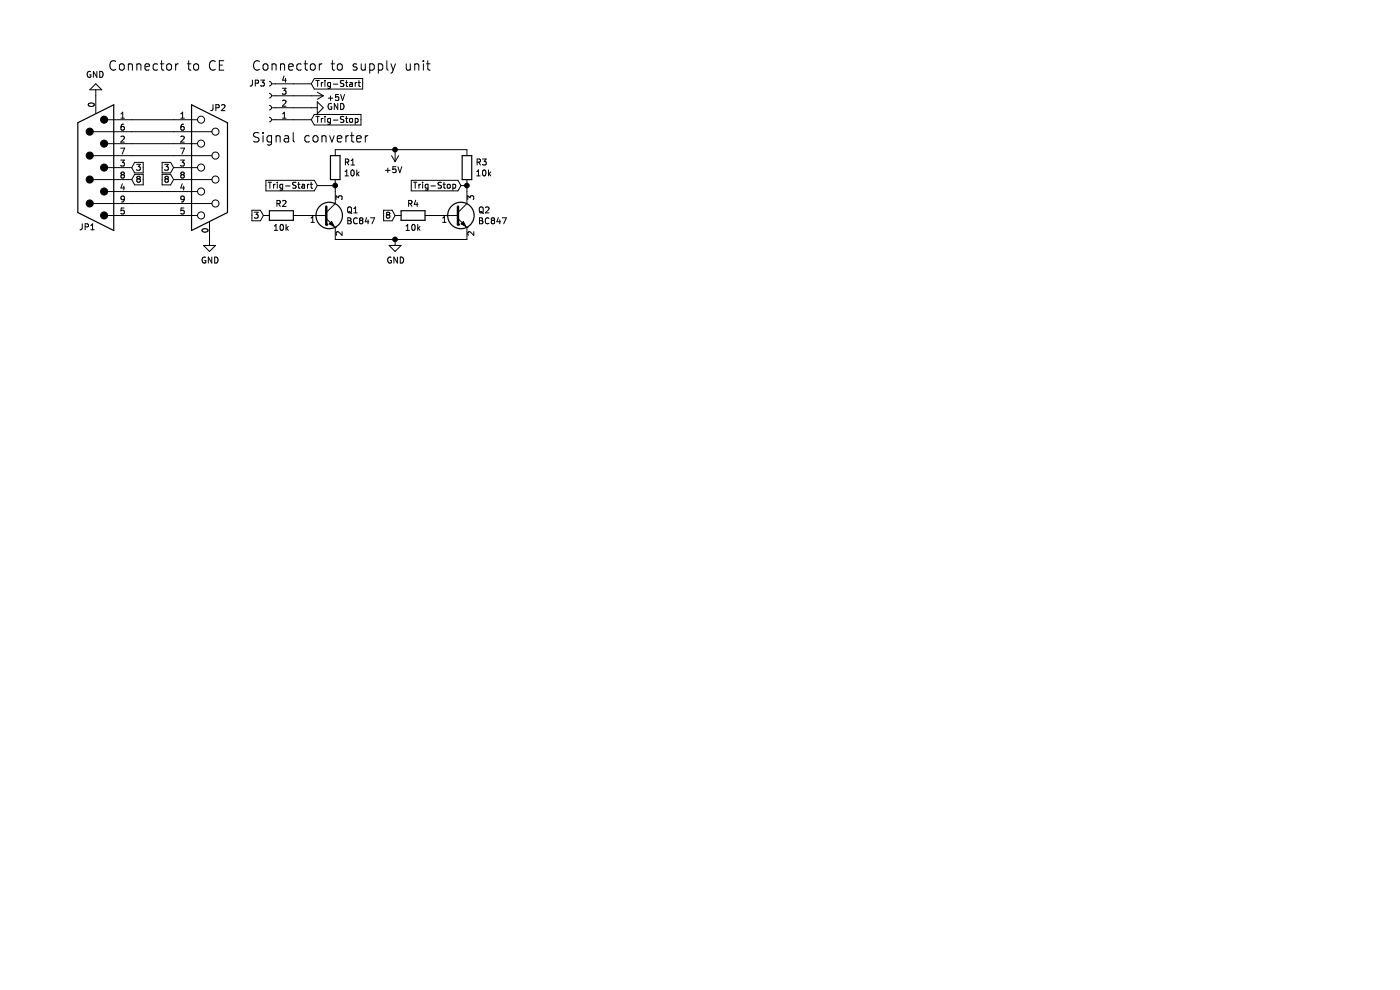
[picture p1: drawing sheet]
EESchema Schematic File Version 4
LIBS:Trigger-cache
EELAYER 29 0
EELAYER END
$Descr A4 11693 8268
encoding utf-8
Sheet 1 1
Title ""
Date ""
Rev ""
Comp ""
Comment1 ""
Comment2 ""
Comment3 ""
Comment4 ""
$EndDescr
$Comp
L Transistor_BJT:BC847 Q2
U 1 1
P 3800 1800
F 0 "Q2" H 3991 1846 50  0000 L CNN
F 1 "BC847" H 3991 1755 50  0000 L CNN
F 2 "Package_TO_SOT_SMD:SOT-23" H 4000 1725 50  0001 L CIN
F 3 "http://www.infineon.com/dgdl/Infineon-BC847SERIES_BC848SERIES_BC849SERIES_BC850SERIES-DS-v01_01-en.pdf?fileId=db3a304314dca389011541d4630a1657" H 3800 1800 50  0001 L CNN
	1    3800 1800
	1    0    0    -1  
$EndComp
$Comp
L Device:R R3
U 1 1
P 3900 1400
F 0 "R3" H 3970 1446 50  0000 L CNN
F 1 "10k" H 3970 1355 50  0000 L CNN
F 2 "" V 3830 1400 50  0001 C CNN
F 3 "~" H 3900 1400 50  0001 C CNN
	1    3900 1400
	1    0    0    -1  
$EndComp
Wire Wire Line
	2800 1600 2800 1550
$Comp
L Device:R R4
U 1 1
P 3450 1800
F 0 "R4" V 3350 1800 50  0000 C CNN
F 1 "10k" V 3550 1800 50  0000 C CNN
F 2 "" V 3380 1800 50  0001 C CNN
F 3 "~" H 3450 1800 50  0001 C CNN
	1    3450 1800
	0    1    1    0   
$EndComp
$Comp
L power:+5V #PWR?
U 1 1
P 3300 1250
F 0 "#PWR?" H 3300 1100 50  0001 C CNN
F 1 "+5V" H 3315 1423 50  0000 C CNN
F 2 "" H 3300 1250 50  0001 C CNN
F 3 "" H 3300 1250 50  0001 C CNN
	1    3300 1250
	-1   0    0    1   
$EndComp
Text GLabel 3300 1800 0    50   Input ~ 0
8
$Comp
L power:GND #PWR?
U 1 1
P 3300 2000
F 0 "#PWR?" H 3300 1750 50  0001 C CNN
F 1 "GND" H 3305 1827 50  0000 C CNN
F 2 "" H 3300 2000 50  0001 C CNN
F 3 "" H 3300 2000 50  0001 C CNN
	1    3300 2000
	1    0    0    -1  
$EndComp
$Comp
L Connector:Conn_01x04_Female JP3
U 1 1
P 2250 900
F 0 "JP3" H 2350 700 50  0000 C CNN
F 1 "Conn_01x04_Female" H 2142 566 50  0001 C CNN
F 2 "" H 2250 900 50  0001 C CNN
F 3 "~" H 2250 900 50  0001 C CNN
	1    2250 900 
	-1   0    0    1   
$EndComp
Text GLabel 3850 1550 0    50   Input ~ 0
Trig-Stop
Text GLabel 2650 1550 0    50   Input ~ 0
Trig-Start
Text GLabel 2600 1000 2    50   Input ~ 0
Trig-Stop
Wire Wire Line
	2600 1000 2450 1000
Text GLabel 2600 700  2    50   Input ~ 0
Trig-Start
$Comp
L power:+5V #PWR?
U 1 1
P 2600 800
F 0 "#PWR?" H 2600 650 50  0001 C CNN
F 1 "+5V" V 2615 928 50  0000 L CNN
F 2 "" H 2600 800 50  0001 C CNN
F 3 "" H 2600 800 50  0001 C CNN
	1    2600 800 
	0    1    1    0   
$EndComp
$Comp
L power:GND #PWR?
U 1 1
P 2600 900
F 0 "#PWR?" H 2600 650 50  0001 C CNN
F 1 "GND" V 2605 772 50  0000 R CNN
F 2 "" H 2600 900 50  0001 C CNN
F 3 "" H 2600 900 50  0001 C CNN
	1    2600 900 
	0    -1   -1   0   
$EndComp
Wire Wire Line
	2450 900  2600 900 
Wire Wire Line
	2450 800  2600 800 
Wire Wire Line
	2450 700  2600 700 
Connection ~ 2800 1550
$Comp
L Device:R R1
U 1 1
P 2800 1400
F 0 "R1" H 2870 1446 50  0000 L CNN
F 1 "10k" H 2870 1355 50  0000 L CNN
F 2 "" V 2730 1400 50  0001 C CNN
F 3 "~" H 2800 1400 50  0001 C CNN
	1    2800 1400
	1    0    0    -1  
$EndComp
Text GLabel 2200 1800 0    50   Input ~ 0
3
$Comp
L Device:R R2
U 1 1
P 2350 1800
F 0 "R2" V 2250 1800 50  0000 C CNN
F 1 "10k" V 2450 1800 50  0000 C CNN
F 2 "" V 2280 1800 50  0001 C CNN
F 3 "~" H 2350 1800 50  0001 C CNN
	1    2350 1800
	0    1    1    0   
$EndComp
$Comp
L Transistor_BJT:BC847 Q1
U 1 1
P 2700 1800
F 0 "Q1" H 2891 1846 50  0000 L CNN
F 1 "BC847" H 2891 1755 50  0000 L CNN
F 2 "Package_TO_SOT_SMD:SOT-23" H 2900 1725 50  0001 L CIN
F 3 "http://www.infineon.com/dgdl/Infineon-BC847SERIES_BC848SERIES_BC849SERIES_BC850SERIES-DS-v01_01-en.pdf?fileId=db3a304314dca389011541d4630a1657" H 2700 1800 50  0001 L CNN
	1    2700 1800
	1    0    0    -1  
$EndComp
Wire Wire Line
	3850 1550 3900 1550
Connection ~ 3900 1550
Wire Wire Line
	3900 1550 3900 1600
Wire Wire Line
	2650 1550 2800 1550
Text Notes 900  600  0    79   ~ 0
Connector to CE
Text Notes 2100 600  0    79   ~ 0
Connector to supply unit
Text Notes 2100 1200 0    79   ~ 0
Signal converter
Wire Wire Line
	2800 1250 3300 1250
Wire Wire Line
	3300 1250 3900 1250
Connection ~ 3300 1250
Connection ~ 3300 2000
Wire Wire Line
	3300 2000 3900 2000
Wire Wire Line
	2800 2000 3300 2000
Wire Wire Line
	1450 1000 1100 1000
Wire Wire Line
	1450 1100 1100 1100
Wire Wire Line
	1450 1200 1100 1200
Wire Wire Line
	1450 1300 1100 1300
Wire Wire Line
	1450 1600 1100 1600
Wire Wire Line
	1450 1700 1100 1700
Wire Wire Line
	1450 1800 1100 1800
Text GLabel 1450 1400 0    50   Input ~ 0
3
Text GLabel 1100 1400 2    50   Input ~ 0
3
Text GLabel 1100 1500 2    50   Input ~ 0
8
$Comp
L power:GND #PWR?
U 1 1
P 1750 2000
F 0 "#PWR?" H 1750 1750 50  0001 C CNN
F 1 "GND" H 1755 1827 50  0000 C CNN
F 2 "" H 1750 2000 50  0001 C CNN
F 3 "" H 1750 2000 50  0001 C CNN
	1    1750 2000
	1    0    0    -1  
$EndComp
$Comp
L power:GND #PWR?
U 1 1
P 800 800
F 0 "#PWR?" H 800 550 50  0001 C CNN
F 1 "GND" H 805 627 50  0000 C CNN
F 2 "" H 800 800 50  0001 C CNN
F 3 "" H 800 800 50  0001 C CNN
	1    800  800 
	-1   0    0    1   
$EndComp
$Comp
L Connector:DB9_Female_MountingHoles JP2
U 1 1
P 1750 1400
F 0 "JP2" H 1750 1900 50  0000 L CNN
F 1 "DB9" H 1950 1400 50  0001 L CNN
F 2 "" H 1750 1400 50  0001 C CNN
F 3 " ~" H 1750 1400 50  0001 C CNN
	1    1750 1400
	1    0    0    -1  
$EndComp
Text GLabel 1450 1500 0    50   Input ~ 0
8
$Comp
L Connector:DB9_Male_MountingHoles JP1
U 1 1
P 800 1400
F 0 "JP1" H 800 1900 50  0000 L CNN
F 1 "DB9_Male_MountingHoles" H 980 1311 50  0001 L CNN
F 2 "" H 800 1400 50  0001 C CNN
F 3 " ~" H 800 1400 50  0001 C CNN
	1    800  1400
	-1   0    0    1   
$EndComp
$EndSCHEMATC
